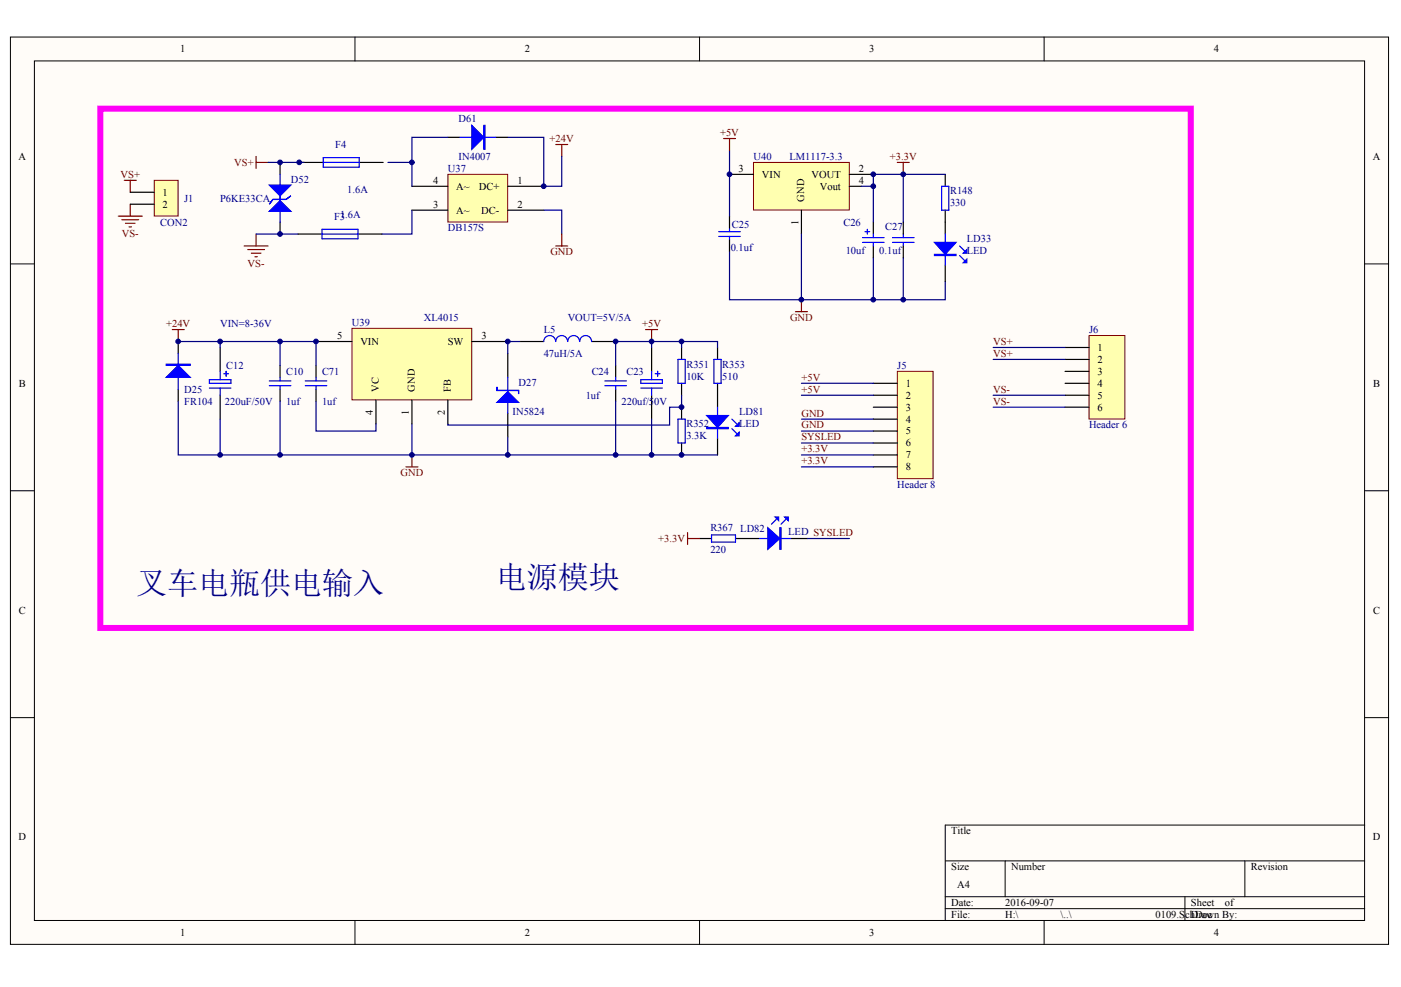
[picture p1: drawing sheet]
# Altium schematic sheet 如意硬件电源模块0831.SchDoc
size A4

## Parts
C10  1uf  [0805-1]
C12  220uF/50V  [C-RB-S10]
C23  220uf/50V  [C-RB-S10]
C24  1uf  [0805-1]
C25  0.1uf  [0805-1]
C26  10uf  [C-RB-S6]
C27  0.1uf  [0805-1]
C71  1uf  [0805-1]
D25  FR104  [DIODETP-5]
D27  IN5824  [SMB]
D52  P6KE33CA  [SMB]
D61  IN4007  [SMB]
F3  1.6A  [1812]
F4  1.6A  [1812]
J1  CON2  [JK126-2]
J5  Header 8  [HDR1X8]
J6  Header 6  [HDR1X6]
L5  47uH/5A  [L1-47uH/5A]
LD33  LED  [LED_Z1]
LD81  LED  [LED_Z1]
LD82  LED  [LED_Z1]
R148  330  [0805-1]
R351  10K  [0805-1]
R352  3.3K  [0805-1]
R353  510  [0805-1]
R367  220  [0805-1]
U37  DB157S  [SOP-DBS]
U39  XL4015  [TO-263-5]
U40  LM1117-3.3  [ASM1117]

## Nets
+3.3V: C26.1 C27.2 J5.7 J5.8 R148.1 R367.1 U40.2(VOUT) U40.4(Vout)
+5V: C23.1 C24.1 C25.2 J5.1 J5.2 L5.2 R351.1 R353.1 U40.3(VIN)
+24V: C10.1 C12.1 C71.1 D25.2 D61.2 U37.1(DC+) U39.5(VIN)
GND: C10.2 C12.2 C23.2 C24.2 C25.1 C26.2 C27.1 D25.1 D27.1(A) J5.4 J5.5 LD33.2 LD81.2 R352.2 U37.2(DC-) U39.1(GND) U40.1(GND)
VS+: D52.2(K) F4.1 J1.1 J6.1 J6.2
VS-: D52.1(A) F3.1 J1.2 J6.5 J6.6
SYSLED: J5.6 LD82.2
NetC71_2: C71.2 U39.4(VC)
NetD27_2: D27.2(K) L5.1 U39.3(SW)
NetD61_1: D61.1 U37.4(A~)
NetF3_2: F3.2 U37.3(A~)
NetLD33_1: LD33.1 R148.2
NetLD81_1: LD81.1 R353.2
NetLD82_1: LD82.1 R367.2
NetR351_2: R351.2 R352.1 U39.2(FB)

Not connected (* = marked no-connect by the designer): F4 2; J5 3; J6 3 4

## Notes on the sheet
- VIN=8-36V
- (near L5) VOUT=5V/5A
- 叉车电瓶供电输入
- 电源模块
